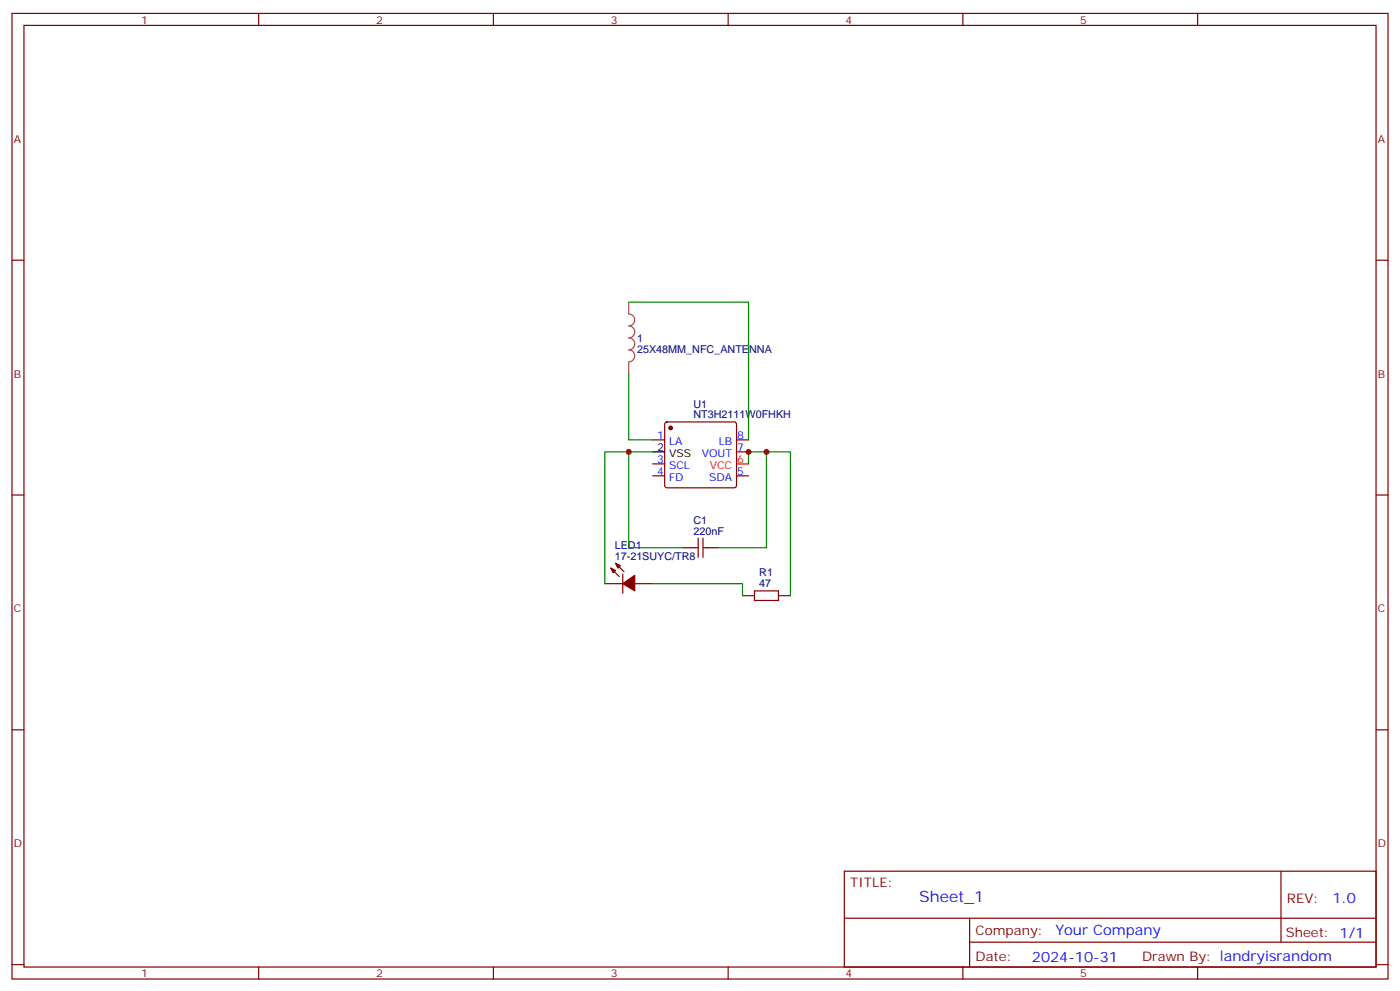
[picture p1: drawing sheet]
<svg xmlns="http://www.w3.org/2000/svg" width="412mm" height="292mm" viewBox="0 0 412 292" stroke-linecap="round" stroke-linejoin="round" font-family="sans-serif">
<g fill="none" stroke="#870000" stroke-width=".35">
<path d="M3.5 4h405.4v284.3h-405.4zM7.1 7.5h398.2v277.3h-398.2zM76.2 4v3.5M145.3 4v3.5M214.5 4v3.5M283.6 4v3.5M352.8 4v3.5M3.5 76.6h3.6M405.3 76.6h3.6M192.3 129.5h3.5M192.3 136.6h3.5M196 124.5l.5-.3h19.8l.5 .3 .2 .5v17.9l-.3 .5-.4 .3h-19.8l-.5-.3-.2-.5v-17.9z"/>
<path d="M217 129.5h3.5M217 133.1h3.5M3.5 145.8h3.6M192.3 140.1h3.5M205.7 158.5v5.6M207.1 158.5v5.6M217 140.1h3.5M405.3 145.8h3.6M178.2 171.9h5.2M179.9 167.3l2.5 2.5M181.3 165.9l2.5 2.4M183.4 169.1v5.6"/>
<path d="M187 171.9h5.3M204.6 161.3h1.1M207.1 161.3h1M222.2 174h7.1v2.8h-7.1zM3.5 214.9h3.6M405.3 214.9h3.6M248.7 256.5h156.6v28.3h-156.6zM377.3 256.6v20.8M248.7 270.4h156.5M285.6 277.4h119.6M285.6 270.4v14.1M3.5 284.1h3.6"/>
<path d="M76.2 284.8v3.5M145.3 284.8v3.5M214.5 284.8v3.5M283.6 284.8v3.5M352.8 284.8v3.5M405.3 284.1h3.6"/>
</g>
<path d="M217 136.6h3.5" fill="none" stroke="#f00" stroke-width=".35"/>
<path d="M192.3 133.1h3.5M201.1 161.3h3.5M208.1 161.3h3.6M218.7 175.4h3.5M229.3 175.4h3.5" fill="none" stroke="#000" stroke-width=".35"/>
<g fill="#870000" stroke="#870000" stroke-width=".35">
<path d="M179.9 167.3l1.4 .7-.7 .7z"/>
<path d="M181.3 165.9l1.4 .7-.7 .7z"/>
<path d="M183.4 171.9l3.6-2.5v4.6z"/>
<circle cx="197.6" cy="126" r=".53"/>
</g>
<path d="M185.2 89v3.4a1.76 1.76 0 0 1 1.8 1.8 1.76 1.76 0 0 1-1.8 1.8 1.76 1.76 0 0 1 1.8 1.7 1.76 1.76 0 0 1-1.8 1.8 1.76 1.76 0 0 1 1.8 1.8 1.76 1.76 0 0 1-1.8 1.7 1.76 1.76 0 0 1 1.8 1.8 1.76 1.76 0 0 1-1.8 1.8M185.2 106.7v3.4" fill="none" stroke="#a64a4a" stroke-width=".35"/>
<path d="M185.2 89h35.3v40.5M185.2 110.1v19.4h7.1M185.2 133.1v28.2h15.9M192.3 133.1h-14.1v38.8M220.5 136.6v-3.5h12.3v42.3M225.8 133.1v28.2h-14.1M192.3 171.9h26.4v3.5" fill="none" stroke="#008700" stroke-width=".35"/>
<g fill="#c00">
<circle cx="225.8" cy="133.1" r=".88"/>
<circle cx="220.5" cy="133.1" r=".88"/>
<circle cx="185.2" cy="133.1" r=".88"/>
</g>
<text font-size="4.6" fill="#00f" x="270.8" y="265.6">Sheet_1</text>
<g font-size="4.2" fill="#00f">
<text x="392.5" y="265.8">1.0</text>
<text x="310.9" y="275.4">Your Company</text>
<text x="304" y="283.2">2024-10-31</text>
</g>
<g font-size="3.9" fill="#800">
<text x="250.5" y="261.1">TITLE:</text>
<text x="379.1" y="265.8">REV:</text>
<text x="287.4" y="275.3">Company:</text>
<text x="378.7" y="275.9">Sheet: 1/1</text>
<text x="287.4" y="283">Date:</text>
<text x="336.4" y="283.1">Drawn By: landryisrandom</text>
</g>
<g font-size="3.2" fill="#800">
<text x="41.6" y="6.9">1</text>
<text x="110.8" y="6.9">2</text>
<text x="179.9" y="6.9">3</text>
<text x="249.1" y="6.9">4</text>
<text x="318.2" y="6.9">5</text>
<text x="4.1" y="42.1">A</text>
<text x="405.9" y="42.1">A</text>
<text x="4.1" y="111.2">B</text>
<text x="405.9" y="111.2">B</text>
<text x="4.1" y="180.3">C</text>
<text x="405.9" y="180.3">C</text>
<text x="4.1" y="249.5">D</text>
<text x="405.9" y="249.5">D</text>
<text x="41.6" y="287.8">1</text>
<text x="110.8" y="287.8">2</text>
<text x="179.9" y="287.8">3</text>
<text x="249.1" y="287.8">4</text>
<text x="318.2" y="287.8">5</text>
</g>
<g font-size="3.2" fill="#000080">
<text x="187.7" y="100.7">1</text>
<text x="187.7" y="103.8">25X48MM_NFC_ANTENNA</text>
<text x="204.3" y="123.2">NT3H2111W0FHKH</text>
<text x="204.3" y="120.1">U1</text>
<text x="204.3" y="154.3">C1</text>
<text x="181.1" y="161.6">LED1</text>
<text x="204.3" y="157.4">220nF</text>
<text x="181.1" y="164.8">17-21SUYC/TR8</text>
<text x="223.7" y="172.9">47</text>
<text x="223.7" y="169.7">R1</text>
</g>
<g font-size="3.2" fill="#00f">
<text x="193.6" y="129.2">1</text>
<text x="197.1" y="131">LA</text>
<text x="211.7" y="131">LB</text>
<text x="217.1" y="129.2">8</text>
<text x="193.6" y="136.2">3</text>
<text x="206.7" y="134.5">VOUT</text>
<text x="217.1" y="132.7">7</text>
<text x="193.6" y="139.8">4</text>
<text x="197.1" y="141.5">FD</text>
<text x="197.1" y="138">SCL</text>
<text x="208.9" y="141.5">SDA</text>
<text x="217.1" y="139.8">5</text>
</g>
<g font-size="3.2">
<text x="193.6" y="132.7">2</text>
<text x="197.1" y="134.5">VSS</text>
</g>
<g font-size="3.2" fill="#f00">
<text x="217.1" y="136.2">6</text>
<text x="209.1" y="138">VCC</text>
</g>
</svg>
